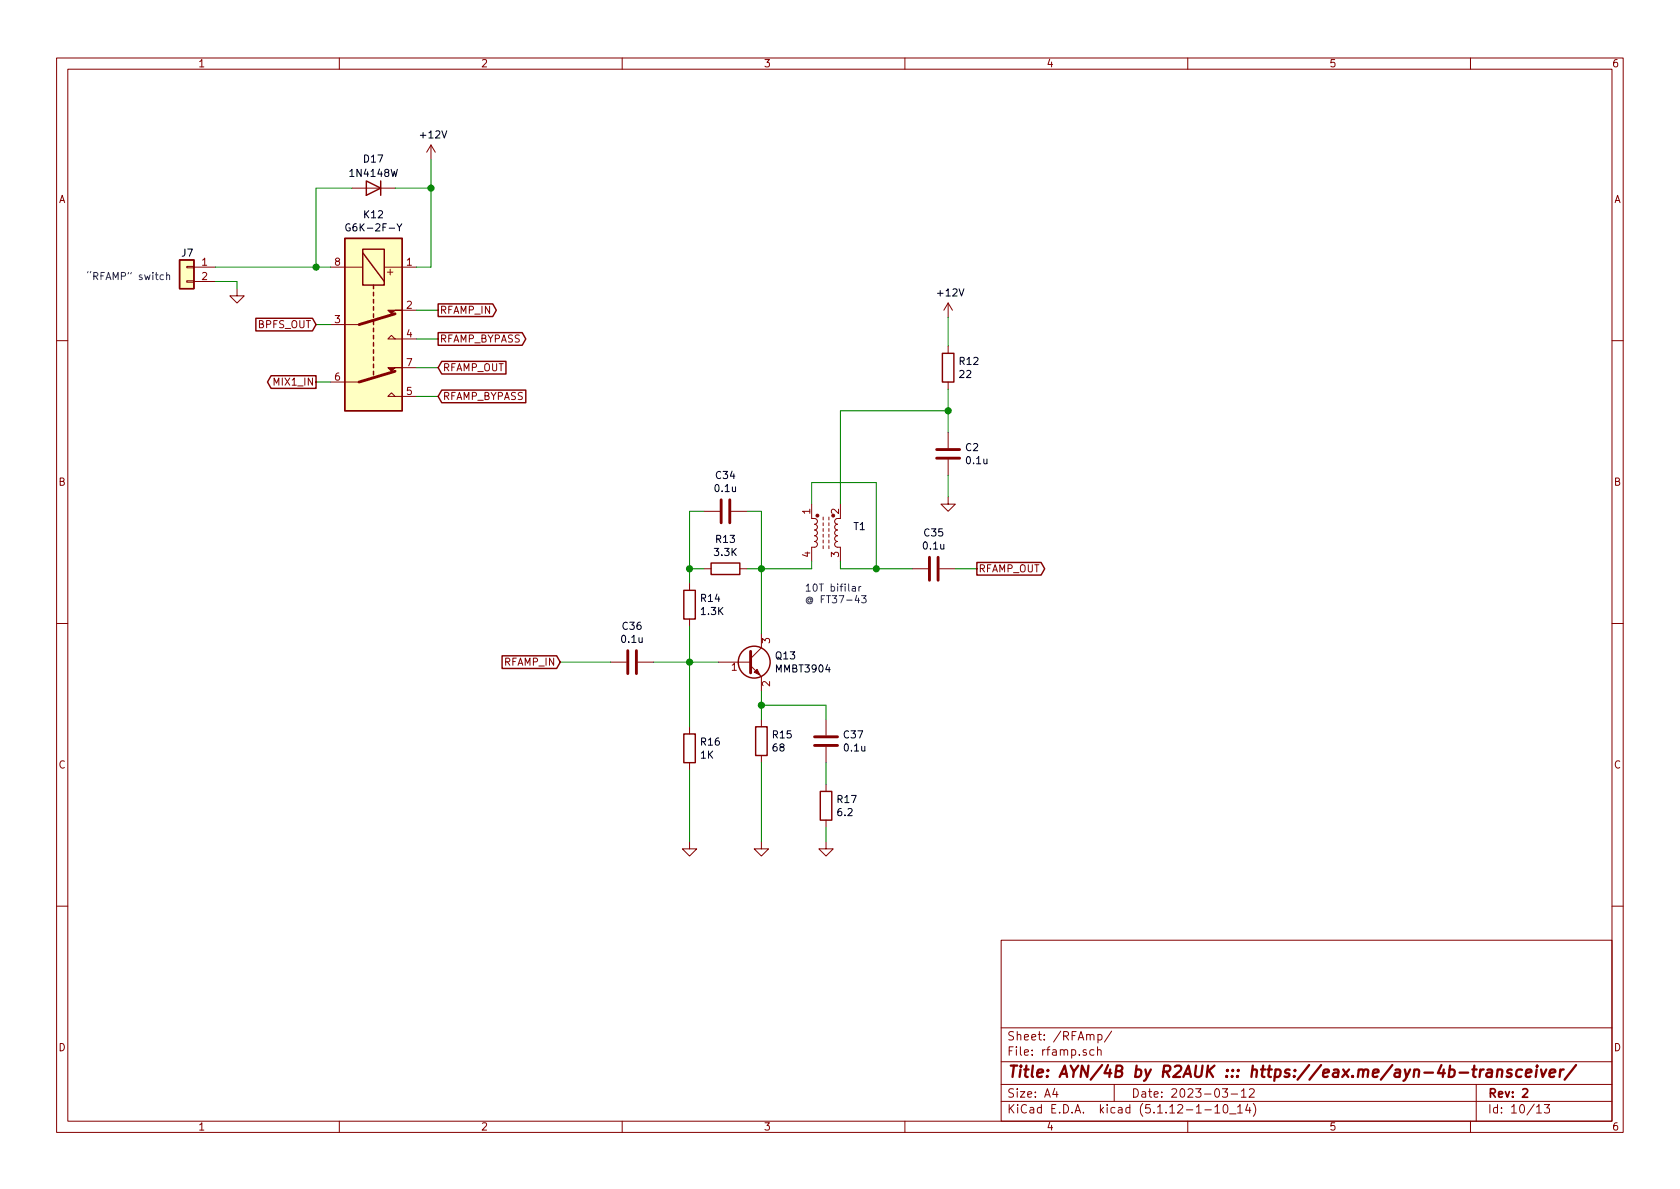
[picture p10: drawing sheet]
EESchema Schematic File Version 4
EELAYER 30 0
EELAYER END
$Descr A4 11693 8268
encoding utf-8
Sheet 10 13
Title "AYN/4B by R2AUK ::: https://eax.me/ayn-4b-transceiver/"
Date "2023-03-12"
Rev "2"
Comp ""
Comment1 ""
Comment2 ""
Comment3 ""
Comment4 ""
$EndDescr
Text GLabel 2200 2250 0    50   Input ~ 0
BPFS_OUT
$Comp
L Relay:G6K-2 K?
U 1 1
P 2600 2250
AR Path="/640F741B" Ref="K?"  Part="1" 
AR Path="/63DD0977/640F741B" Ref="K?"  Part="1" 
AR Path="/640EB8B6/640F741B" Ref="K12"  Part="1" 
F 0 "K12" V 1833 2250 50  0000 C CNN
F 1 "G6K-2F-Y" V 1924 2250 50  0000 C CNN
F 2 "Relay_SMD:Relay_DPDT_Omron_G6K-2F-Y" H 2600 2250 50  0001 L CNN
F 3 "http://omronfs.omron.com/en_US/ecb/products/pdf/en-g6k.pdf" H 2600 2250 50  0001 C CNN
	1    2600 2250
	0    1    1    0   
$EndComp
Wire Wire Line
	2200 2650 2300 2650
$Comp
L power:+12V #PWR?
U 1 1
P 3000 1100
AR Path="/640F7432" Ref="#PWR?"  Part="1" 
AR Path="/63DD0977/640F7432" Ref="#PWR?"  Part="1" 
AR Path="/640EB8B6/640F7432" Ref="#PWR037"  Part="1" 
F 0 "#PWR037" H 3000 950 50  0001 C CNN
F 1 "+12V" H 3015 1273 50  0000 C CNN
F 2 "" H 3000 1100 50  0001 C CNN
F 3 "" H 3000 1100 50  0001 C CNN
	1    3000 1100
	1    0    0    -1  
$EndComp
$Comp
L Diode:1N4148W D?
U 1 1
P 2600 1300
AR Path="/63A3545E/640F7438" Ref="D?"  Part="1" 
AR Path="/640F7438" Ref="D?"  Part="1" 
AR Path="/63DD0977/640F7438" Ref="D?"  Part="1" 
AR Path="/640EB8B6/640F7438" Ref="D17"  Part="1" 
F 0 "D17" H 2600 1100 50  0000 C CNN
F 1 "1N4148W" H 2600 1200 50  0000 C CNN
F 2 "Diode_SMD:D_SOD-123" H 2600 1125 50  0001 C CNN
F 3 "https://www.vishay.com/docs/85748/1n4148w.pdf" H 2600 1300 50  0001 C CNN
	1    2600 1300
	-1   0    0    1   
$EndComp
Wire Wire Line
	3000 1100 3000 1300
Wire Wire Line
	2300 1850 2200 1850
Wire Wire Line
	2200 1850 2200 1300
Wire Wire Line
	2200 1300 2450 1300
Wire Wire Line
	3000 1850 2900 1850
Wire Wire Line
	2750 1300 3000 1300
Connection ~ 3000 1300
Wire Wire Line
	3000 1300 3000 1850
Text GLabel 3050 2150 2    50   Output ~ 0
RFAMP_IN
Wire Wire Line
	2200 2250 2300 2250
Connection ~ 2200 1850
Text GLabel 2200 2650 0    50   Output ~ 0
MIX1_IN
Text GLabel 3050 2550 2    50   Input ~ 0
RFAMP_OUT
Wire Wire Line
	3050 2550 2900 2550
Wire Wire Line
	2900 2150 3050 2150
Text GLabel 3050 2350 2    50   Output ~ 0
RFAMP_BYPASS
Text GLabel 3050 2750 2    50   Input ~ 0
RFAMP_BYPASS
Wire Wire Line
	3050 2750 2900 2750
Wire Wire Line
	2900 2350 3050 2350
$Comp
L Connector_Generic:Conn_01x02 J?
U 1 1
P 1300 1850
AR Path="/63A3545E/64101D56" Ref="J?"  Part="1" 
AR Path="/640EB8B6/64101D56" Ref="J7"  Part="1" 
F 0 "J7" H 1250 1950 50  0000 L CNN
F 1 "Conn_01x02" H 1380 1751 50  0001 L CNN
F 2 "Connector_PinSocket_2.54mm:PinSocket_1x02_P2.54mm_Vertical" H 1300 1850 50  0001 C CNN
F 3 "~" H 1300 1850 50  0001 C CNN
	1    1300 1850
	-1   0    0    -1  
$EndComp
$Comp
L power:GND #PWR?
U 1 1
P 1650 2000
AR Path="/64101F25" Ref="#PWR?"  Part="1" 
AR Path="/63DD0977/64101F25" Ref="#PWR?"  Part="1" 
AR Path="/640EB8B6/64101F25" Ref="#PWR038"  Part="1" 
F 0 "#PWR038" H 1650 1750 50  0001 C CNN
F 1 "GND" H 1655 1827 50  0001 C CNN
F 2 "" H 1650 2000 50  0001 C CNN
F 3 "" H 1650 2000 50  0001 C CNN
	1    1650 2000
	-1   0    0    -1  
$EndComp
Wire Wire Line
	1650 2000 1650 1950
Wire Wire Line
	1650 1950 1500 1950
Wire Wire Line
	1500 1850 2200 1850
Text Notes 600  1950 0    50   ~ 0
“RFAMP” switch
Text GLabel 3900 4600 0    50   Input ~ 0
RFAMP_IN
$Comp
L Device:C C?
U 1 1
P 4400 4600
AR Path="/638B3032/6410CA95" Ref="C?"  Part="1" 
AR Path="/63A3545E/6410CA95" Ref="C?"  Part="1" 
AR Path="/63701EE5/6410CA95" Ref="C?"  Part="1" 
AR Path="/640EB8B6/6410CA95" Ref="C36"  Part="1" 
F 0 "C36" V 4148 4600 50  0000 C CNN
F 1 "0.1u" V 4239 4600 50  0000 C CNN
F 2 "Capacitor_SMD:C_0805_2012Metric_Pad1.15x1.40mm_HandSolder" H 4438 4450 50  0001 C CNN
F 3 "~" H 4400 4600 50  0001 C CNN
	1    4400 4600
	0    1    1    0   
$EndComp
$Comp
L Device:L_Core_Ferrite_Coupled_1423 T?
U 1 1
P 5750 3700
AR Path="/639CF160/641110CB" Ref="T?"  Part="1" 
AR Path="/63701EE5/641110CB" Ref="T?"  Part="1" 
AR Path="/640EB8B6/641110CB" Ref="T1"  Part="1" 
F 0 "T1" V 5704 3512 50  0000 R CNN
F 1 "FT37-43" V 5795 3512 50  0001 R CNN
F 2 "Package_DIP:DIP-4_W7.62mm" H 5750 3700 50  0001 C CNN
F 3 "~" H 5750 3700 50  0001 C CNN
	1    5750 3700
	0    -1   1    0   
$EndComp
Text Notes 5600 4200 0    50   ~ 0
10T bifilar\n@ FT37-43
$Comp
L Transistor_BJT:MMBT3904 Q?
U 1 1
P 5200 4600
AR Path="/63701EE5/641149D3" Ref="Q?"  Part="1" 
AR Path="/640EB8B6/641149D3" Ref="Q13"  Part="1" 
F 0 "Q13" H 5391 4646 50  0000 L CNN
F 1 "MMBT3904" H 5391 4555 50  0000 L CNN
F 2 "Package_TO_SOT_SMD:SOT-23" H 5400 4525 50  0001 L CIN
F 3 "https://www.fairchildsemi.com/datasheets/2N/2N3904.pdf" H 5200 4600 50  0001 L CNN
	1    5200 4600
	1    0    0    -1  
$EndComp
$Comp
L Device:C C?
U 1 1
P 5750 5150
AR Path="/63701EE5/64117D16" Ref="C?"  Part="1" 
AR Path="/640EB8B6/64117D16" Ref="C37"  Part="1" 
F 0 "C37" H 5865 5196 50  0000 L CNN
F 1 "0.1u" H 5865 5105 50  0000 L CNN
F 2 "Capacitor_SMD:C_0805_2012Metric_Pad1.15x1.40mm_HandSolder" H 5788 5000 50  0001 C CNN
F 3 "~" H 5750 5150 50  0001 C CNN
	1    5750 5150
	1    0    0    -1  
$EndComp
$Comp
L Device:R R?
U 1 1
P 5300 5150
AR Path="/6376AB9B/6411AB07" Ref="R?"  Part="1" 
AR Path="/638B3032/6411AB07" Ref="R?"  Part="1" 
AR Path="/63A3545E/6411AB07" Ref="R?"  Part="1" 
AR Path="/63701EE5/6411AB07" Ref="R?"  Part="1" 
AR Path="/640EB8B6/6411AB07" Ref="R15"  Part="1" 
F 0 "R15" H 5370 5196 50  0000 L CNN
F 1 "68" H 5370 5105 50  0000 L CNN
F 2 "Resistor_SMD:R_0805_2012Metric_Pad1.15x1.40mm_HandSolder" V 5230 5150 50  0001 C CNN
F 3 "~" H 5300 5150 50  0001 C CNN
	1    5300 5150
	1    0    0    -1  
$EndComp
$Comp
L Device:R R?
U 1 1
P 5750 5600
AR Path="/6376AB9B/6411AEB4" Ref="R?"  Part="1" 
AR Path="/638B3032/6411AEB4" Ref="R?"  Part="1" 
AR Path="/63A3545E/6411AEB4" Ref="R?"  Part="1" 
AR Path="/63701EE5/6411AEB4" Ref="R?"  Part="1" 
AR Path="/640EB8B6/6411AEB4" Ref="R17"  Part="1" 
F 0 "R17" H 5820 5646 50  0000 L CNN
F 1 "6.2" H 5820 5555 50  0000 L CNN
F 2 "Resistor_SMD:R_0805_2012Metric_Pad1.15x1.40mm_HandSolder" V 5680 5600 50  0001 C CNN
F 3 "~" H 5750 5600 50  0001 C CNN
	1    5750 5600
	1    0    0    -1  
$EndComp
$Comp
L power:GND #PWR?
U 1 1
P 5750 5850
AR Path="/6411B4B7" Ref="#PWR?"  Part="1" 
AR Path="/63DD0977/6411B4B7" Ref="#PWR?"  Part="1" 
AR Path="/640EB8B6/6411B4B7" Ref="#PWR043"  Part="1" 
F 0 "#PWR043" H 5750 5600 50  0001 C CNN
F 1 "GND" H 5755 5677 50  0001 C CNN
F 2 "" H 5750 5850 50  0001 C CNN
F 3 "" H 5750 5850 50  0001 C CNN
	1    5750 5850
	-1   0    0    -1  
$EndComp
$Comp
L power:GND #PWR?
U 1 1
P 5300 5850
AR Path="/6411BA95" Ref="#PWR?"  Part="1" 
AR Path="/63DD0977/6411BA95" Ref="#PWR?"  Part="1" 
AR Path="/640EB8B6/6411BA95" Ref="#PWR042"  Part="1" 
F 0 "#PWR042" H 5300 5600 50  0001 C CNN
F 1 "GND" H 5305 5677 50  0001 C CNN
F 2 "" H 5300 5850 50  0001 C CNN
F 3 "" H 5300 5850 50  0001 C CNN
	1    5300 5850
	-1   0    0    -1  
$EndComp
$Comp
L Device:R R?
U 1 1
P 4800 5200
AR Path="/6376AB9B/6411BF66" Ref="R?"  Part="1" 
AR Path="/638B3032/6411BF66" Ref="R?"  Part="1" 
AR Path="/63A3545E/6411BF66" Ref="R?"  Part="1" 
AR Path="/63701EE5/6411BF66" Ref="R?"  Part="1" 
AR Path="/640EB8B6/6411BF66" Ref="R16"  Part="1" 
F 0 "R16" H 4870 5246 50  0000 L CNN
F 1 "1K" H 4870 5155 50  0000 L CNN
F 2 "Resistor_SMD:R_0805_2012Metric_Pad1.15x1.40mm_HandSolder" V 4730 5200 50  0001 C CNN
F 3 "~" H 4800 5200 50  0001 C CNN
	1    4800 5200
	1    0    0    -1  
$EndComp
$Comp
L Device:R R?
U 1 1
P 4800 4200
AR Path="/6376AB9B/6411C3A2" Ref="R?"  Part="1" 
AR Path="/638B3032/6411C3A2" Ref="R?"  Part="1" 
AR Path="/63A3545E/6411C3A2" Ref="R?"  Part="1" 
AR Path="/63701EE5/6411C3A2" Ref="R?"  Part="1" 
AR Path="/640EB8B6/6411C3A2" Ref="R14"  Part="1" 
F 0 "R14" H 4870 4246 50  0000 L CNN
F 1 "1.3K" H 4870 4155 50  0000 L CNN
F 2 "Resistor_SMD:R_0805_2012Metric_Pad1.15x1.40mm_HandSolder" V 4730 4200 50  0001 C CNN
F 3 "~" H 4800 4200 50  0001 C CNN
	1    4800 4200
	1    0    0    -1  
$EndComp
$Comp
L Device:R R?
U 1 1
P 5050 3950
AR Path="/63701EE5/6411F80E" Ref="R?"  Part="1" 
AR Path="/640EB8B6/6411F80E" Ref="R13"  Part="1" 
F 0 "R13" V 4843 3950 50  0000 C CNN
F 1 "3.3K" V 4934 3950 50  0000 C CNN
F 2 "Resistor_SMD:R_0805_2012Metric_Pad1.15x1.40mm_HandSolder" V 4980 3950 50  0001 C CNN
F 3 "~" H 5050 3950 50  0001 C CNN
	1    5050 3950
	0    1    1    0   
$EndComp
$Comp
L Device:C C?
U 1 1
P 5050 3550
AR Path="/638B3032/6411F9C8" Ref="C?"  Part="1" 
AR Path="/63A3545E/6411F9C8" Ref="C?"  Part="1" 
AR Path="/63701EE5/6411F9C8" Ref="C?"  Part="1" 
AR Path="/640EB8B6/6411F9C8" Ref="C34"  Part="1" 
F 0 "C34" V 4798 3550 50  0000 C CNN
F 1 "0.1u" V 4889 3550 50  0000 C CNN
F 2 "Capacitor_SMD:C_0805_2012Metric_Pad1.15x1.40mm_HandSolder" H 5088 3400 50  0001 C CNN
F 3 "~" H 5050 3550 50  0001 C CNN
	1    5050 3550
	0    1    1    0   
$EndComp
$Comp
L Device:C C?
U 1 1
P 6500 3950
AR Path="/638B3032/641232C2" Ref="C?"  Part="1" 
AR Path="/63A3545E/641232C2" Ref="C?"  Part="1" 
AR Path="/63701EE5/641232C2" Ref="C?"  Part="1" 
AR Path="/640EB8B6/641232C2" Ref="C35"  Part="1" 
F 0 "C35" V 6248 3950 50  0000 C CNN
F 1 "0.1u" V 6339 3950 50  0000 C CNN
F 2 "Capacitor_SMD:C_0805_2012Metric_Pad1.15x1.40mm_HandSolder" H 6538 3800 50  0001 C CNN
F 3 "~" H 6500 3950 50  0001 C CNN
	1    6500 3950
	0    1    1    0   
$EndComp
Text GLabel 6800 3950 2    50   Output ~ 0
RFAMP_OUT
$Comp
L Device:C C?
U 1 1
P 6600 3150
AR Path="/63701EE5/6412417C" Ref="C?"  Part="1" 
AR Path="/640EB8B6/6412417C" Ref="C2"  Part="1" 
F 0 "C2" H 6715 3196 50  0000 L CNN
F 1 "0.1u" H 6715 3105 50  0000 L CNN
F 2 "Capacitor_SMD:C_0805_2012Metric_Pad1.15x1.40mm_HandSolder" H 6638 3000 50  0001 C CNN
F 3 "~" H 6600 3150 50  0001 C CNN
	1    6600 3150
	1    0    0    -1  
$EndComp
$Comp
L Device:R R?
U 1 1
P 6600 2550
AR Path="/6376AB9B/6412465A" Ref="R?"  Part="1" 
AR Path="/638B3032/6412465A" Ref="R?"  Part="1" 
AR Path="/63A3545E/6412465A" Ref="R?"  Part="1" 
AR Path="/63701EE5/6412465A" Ref="R?"  Part="1" 
AR Path="/640EB8B6/6412465A" Ref="R12"  Part="1" 
F 0 "R12" H 6670 2596 50  0000 L CNN
F 1 "22" H 6670 2505 50  0000 L CNN
F 2 "Resistor_SMD:R_0805_2012Metric_Pad1.15x1.40mm_HandSolder" V 6530 2550 50  0001 C CNN
F 3 "~" H 6600 2550 50  0001 C CNN
	1    6600 2550
	1    0    0    -1  
$EndComp
$Comp
L power:+12V #PWR?
U 1 1
P 6600 2200
AR Path="/64124BD4" Ref="#PWR?"  Part="1" 
AR Path="/63DD0977/64124BD4" Ref="#PWR?"  Part="1" 
AR Path="/640EB8B6/64124BD4" Ref="#PWR039"  Part="1" 
F 0 "#PWR039" H 6600 2050 50  0001 C CNN
F 1 "+12V" H 6615 2373 50  0000 C CNN
F 2 "" H 6600 2200 50  0001 C CNN
F 3 "" H 6600 2200 50  0001 C CNN
	1    6600 2200
	1    0    0    -1  
$EndComp
$Comp
L power:GND #PWR?
U 1 1
P 4800 5850
AR Path="/64125204" Ref="#PWR?"  Part="1" 
AR Path="/63DD0977/64125204" Ref="#PWR?"  Part="1" 
AR Path="/640EB8B6/64125204" Ref="#PWR041"  Part="1" 
F 0 "#PWR041" H 4800 5600 50  0001 C CNN
F 1 "GND" H 4805 5677 50  0001 C CNN
F 2 "" H 4800 5850 50  0001 C CNN
F 3 "" H 4800 5850 50  0001 C CNN
	1    4800 5850
	-1   0    0    -1  
$EndComp
Wire Wire Line
	3900 4600 4250 4600
Wire Wire Line
	4550 4600 4800 4600
Wire Wire Line
	4800 4600 4800 5050
Connection ~ 4800 4600
Wire Wire Line
	4800 4600 5000 4600
Wire Wire Line
	4800 5350 4800 5850
Wire Wire Line
	5300 4800 5300 4900
Wire Wire Line
	5300 5300 5300 5850
Wire Wire Line
	5300 4900 5750 4900
Wire Wire Line
	5750 4900 5750 5000
Connection ~ 5300 4900
Wire Wire Line
	5300 4900 5300 5000
Wire Wire Line
	5750 5300 5750 5450
Wire Wire Line
	5750 5750 5750 5850
Wire Wire Line
	4800 4600 4800 4350
Wire Wire Line
	5300 4400 5300 3950
Wire Wire Line
	5300 3550 5200 3550
Wire Wire Line
	4900 3550 4800 3550
Wire Wire Line
	4800 3550 4800 3950
Wire Wire Line
	4900 3950 4800 3950
Connection ~ 4800 3950
Wire Wire Line
	4800 3950 4800 4050
Wire Wire Line
	5200 3950 5300 3950
Connection ~ 5300 3950
Wire Wire Line
	5300 3950 5300 3550
Wire Wire Line
	5300 3950 5650 3950
Wire Wire Line
	5650 3950 5650 3900
Wire Wire Line
	5850 3900 5850 3950
Wire Wire Line
	5850 3950 6100 3950
Wire Wire Line
	5650 3500 5650 3350
Wire Wire Line
	5650 3350 6100 3350
Wire Wire Line
	6100 3350 6100 3950
Connection ~ 6100 3950
Wire Wire Line
	6100 3950 6350 3950
$Comp
L power:GND #PWR?
U 1 1
P 6600 3450
AR Path="/6412D59C" Ref="#PWR?"  Part="1" 
AR Path="/63DD0977/6412D59C" Ref="#PWR?"  Part="1" 
AR Path="/640EB8B6/6412D59C" Ref="#PWR040"  Part="1" 
F 0 "#PWR040" H 6600 3200 50  0001 C CNN
F 1 "GND" H 6605 3277 50  0001 C CNN
F 2 "" H 6600 3450 50  0001 C CNN
F 3 "" H 6600 3450 50  0001 C CNN
	1    6600 3450
	-1   0    0    -1  
$EndComp
Wire Wire Line
	5850 3500 5850 2850
Wire Wire Line
	5850 2850 6600 2850
Wire Wire Line
	6600 2850 6600 3000
Wire Wire Line
	6600 3300 6600 3450
Wire Wire Line
	6800 3950 6650 3950
Wire Wire Line
	6600 2850 6600 2700
Connection ~ 6600 2850
Wire Wire Line
	6600 2400 6600 2200
$EndSCHEMATC
